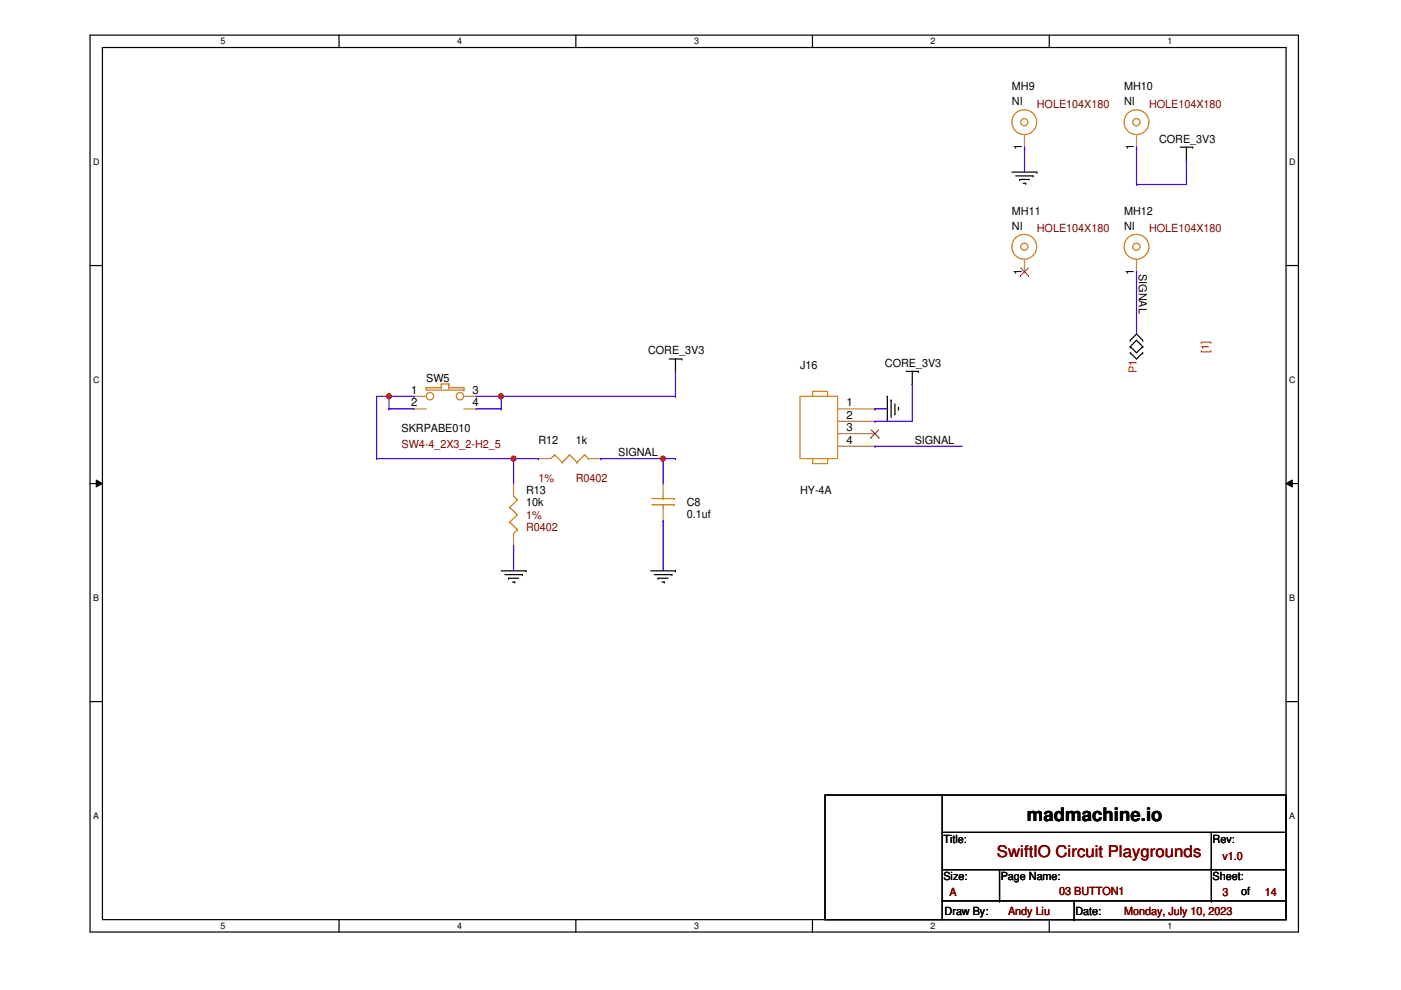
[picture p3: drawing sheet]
<svg xmlns="http://www.w3.org/2000/svg" width="297mm" height="210mm" viewBox="0 0 297 210" stroke-linecap="round" stroke-linejoin="round" font-family="sans-serif">
<path d="M19.1 7.5h256.2v190.1h-256.2zM21.7 10.1h251v184.9h-251z" fill="none" stroke="#000" stroke-width=".25"/>
<g fill="#fff">
<path d="M46.8 7.7h1v2.1h-1z"/>
<path d="M46.8 195.2h1v2.2h-1z"/>
</g>
<path d="M71.9 7.5v2.6M71.9 195v2.6" fill="none" stroke="#000" stroke-width=".25"/>
<g fill="#fff">
<path d="M96.9 7.7h1.1v2.1h-1.1z"/>
<path d="M96.9 195.2h1.1v2.2h-1.1z"/>
</g>
<path d="M122.1 7.5v2.6M122.1 195v2.6" fill="none" stroke="#000" stroke-width=".25"/>
<g fill="#fff">
<path d="M147.2 7.7h1v2.1h-1z"/>
<path d="M147.2 195.2h1v2.2h-1z"/>
</g>
<path d="M172.3 7.5v2.6M172.3 195v2.6" fill="none" stroke="#000" stroke-width=".25"/>
<g fill="#fff">
<path d="M197.3 7.7h1v2.1h-1z"/>
<path d="M197.3 195.2h1v2.2h-1z"/>
</g>
<path d="M222.5 7.5v2.6M222.5 195v2.6" fill="none" stroke="#000" stroke-width=".25"/>
<g fill="#fff">
<path d="M247.5 7.7h1v2.1h-1z"/>
<path d="M247.5 195.2h1v2.2h-1z"/>
<path d="M19.8 33.2h1.3v2.1h-1.3z"/>
<path d="M273.3 33.2h1.4v2.1h-1.4z"/>
<path d="M19.8 79.4h1.3v2.1h-1.3z"/>
<path d="M273.3 79.4h1.4v2.1h-1.4z"/>
</g>
<path d="M19.1 56.3h2.6M272.7 56.3h2.6" fill="none" stroke="#000" stroke-width=".25"/>
<g fill="#fff">
<path d="M19.8 125.6h1.2v2.2h-1.2z"/>
<path d="M273.3 125.6h1.3v2.2h-1.3z"/>
</g>
<path d="M19.1 102.5h2.6M272.7 102.5h2.6" fill="none" stroke="#000" stroke-width=".25"/>
<path d="M20.4 101.8l1.3 .7-1.3 .8zM272.7 102.5l1.3-.7v1.5z" fill="#000"/>
<path d="M20.4 101.8l1.3 .7-1.3 .8zM272.7 102.5l1.3-.7v1.5z" fill="none" stroke="#000" stroke-width=".21"/>
<g fill="#fff">
<path d="M19.8 171.9h1.2v2.1h-1.2z"/>
<path d="M273.3 171.9h1.3v2.1h-1.3z"/>
</g>
<g fill="none" stroke="#000" stroke-width=".25">
<path d="M214.5 36.5h5.3M215.3 37.3h3.7M216.2 38.1h.1M216.2 38.1h2.1M216.9 38.9h.6M217.5 38.9h.1M219 37.3h.1M219.8 36.5h.1M250.2 31.2h2.7M251.5 33.9h.1M251.5 31.2v2.7M252.9 31.2h.1"/>
<path d="M141.9 76.1h2.7M143.2 78.7h.1M143.2 76.1v2.6M144.6 76.1h.1M192.1 78.7h2.6M193.4 78.7v2.7M194.7 78.7h.1M239.6 72.1h.1M239.6 73.5h.1M239.6 74.8h.1M239.6 72.1l1.4-1.3 1.3 1.3M239.6 73.5l1.4-1.4 1.3 1.4"/>
<path d="M239.6 74.8l1.4 1.3 1.3-1.3M239.6 73.5l1.4 1.3 1.3-1.3M242.3 72.1h.1M242.3 73.5h.1M242.3 74.8h.1M188.1 84h.1M188.1 84v5.3M188.9 84.8h.1M188.9 84.8v3.7M189.7 87.8h.1M189.7 85.6v2.2M190.5 86.4h.1"/>
<path d="M190.5 86.4v.6M193.4 81.4h.1M106.3 121h5.2M107.1 121.8h3.6M107.8 122.6h.1M107.8 122.6h2.1M108.6 123.4h.5M109.1 123.4h.1M110.7 121.8h.1M111.5 121h.1M138 121h5.2M138.7 121.8h3.8"/>
<path d="M139.5 122.6h.1M139.5 122.6h2.1M140.3 123.4h.5M140.8 123.4h.1M142.5 121.8h.1M143.2 121h.1M19.1 148.8h2.6M272.7 148.8h2.6M174.9 168.6h97.8v26.4h-97.8zM199.8 168.6h.1M199.8 168.6v26.4M199.8 176.5h72.9"/>
<path d="M256.8 176.5v14.5M272.7 176.5h.1M199.8 191h.1M199.8 191h72.9M199.8 184.4h72.9M211.9 191h.1M211.9 184.4v6.6M227.8 195h.1M227.8 191v4M256.8 184.4h.1M256.8 191h.1M272.7 184.4h.1"/>
</g>
<g fill="none" stroke="#cc8006" stroke-width=".25">
<path d="M90.4 82.2h.1M90.4 82.2v.5h7.9M90.4 82.2h3.2M93.6 81.4h.1M93.6 82.2h.1M93.6 81.4h1.6M93.6 81.4v.8M95.2 82.2h.1M95.2 81.4h.1M95.2 82.2h3.1M95.2 81.4v.8M98.3 82.7h.1"/>
<path d="M98.3 82.2h.1M98.3 82.2v.5M117.6 96.4h.1M117.6 96.4l-.8 .8M117.6 96.4l1.6 1.6M119.2 98h.1M120.8 96.4h.1M120.8 96.4l-1.6 1.6M120.8 96.4l1.5 1.6M122.3 98h.1M124 96.4h.1M124 96.4l-1.7 1.6"/>
<path d="M124 96.4l.8 .8M124.8 97.2h.1M169.6 84h8v13.2h-8zM172.3 97.2v1.1h3.2v-1.1M172.3 84v-1h3.2v1M108.1 107.6h.1M108.1 110.7h.1M108.1 107.6l1.6 1.5M108.1 110.7l1.6 1.6M108.9 113.1h.1M108.9 105.2l.8 .8M109.7 106h.1"/>
<path d="M109.7 109.1h.1M109.7 112.3h.1M109.7 106l-1.6 1.6M109.7 109.1l-1.6 1.6M109.7 112.3l-.8 .8M138.2 107h4.8M138.2 105.7h4.8M140.6 105.7h.1M140.6 107h.1M140.6 105.2v.5M140.6 107v.8M143 107h.1"/>
<path d="M143 105.7h.1"/>
<circle cx="217.2" cy="25.9" r="2.63"/>
<circle cx="217.2" cy="25.9" r=".76"/>
<circle cx="240.9" cy="25.9" r=".77"/>
<circle cx="241" cy="25.9" r="2.63"/>
<circle cx="217.2" cy="52.3" r="2.63"/>
<circle cx="217.2" cy="52.3" r=".76"/>
<circle cx="240.9" cy="52.3" r=".77"/>
<circle cx="241" cy="52.3" r="2.63"/>
<circle cx="91.2" cy="84" r=".78"/>
<circle cx="97.5" cy="84" r=".78"/>
</g>
<g fill="none" stroke="#a84" stroke-width=".25">
<path d="M217.2 31.2h.1M217.2 28.6v2.6M241 31.2h.1M241 28.6v2.6M217.2 57.6h.1M217.2 55v2.6M241 57.6h.1M241 55v2.6M87.8 84h.1M87.8 86.7h.1M87.8 84h2.6M87.8 86.7h2.6"/>
<path d="M98.3 84h2.7M98.3 86.7h2.7M101 84h.1M101 86.7h.1M114.2 97.2h.1M114.2 97.2h2.6M124.8 97.2h2.6M127.4 97.2h.1M177.6 86.7h7.9M177.6 89.3h7.9M177.6 91.9h7.9M177.6 94.6h7.9"/>
<path d="M185.5 86.7h.1M185.5 89.3h.1M185.5 91.9h.1M185.5 94.6h.1M108.9 102.5h.1M108.9 115.7h.1M108.9 102.5v2.7M108.9 113.1v2.6M140.6 102.5h.1M140.6 110.4h.1M140.6 102.5v2.7M140.6 107.8v2.6"/>
</g>
<path d="M216.4 58.5h.1M216.4 56.8l1.7 1.7M218 56.8l-1.6 1.7M218.1 58.5h.1M184.7 92.8h.1M184.7 91.1l1.7 1.7M186.3 91.1l-1.6 1.7M186.4 92.8h.1" fill="none" stroke="#804000" stroke-width=".21"/>
<path d="M79.8 97.2h.1M79.8 84v13.2M79.8 97.2h29.1M101 84h5.3M106.3 84h.1M108.9 97.2h.1" fill="none" stroke="#4200ff" stroke-width=".25"/>
<circle cx="108.9" cy="97.2" r=".51" fill="#f00"/>
<circle cx="108.9" cy="97.2" r=".51" fill="none" stroke="#f00" stroke-width=".25"/>
<g fill="none" stroke="#4200ff" stroke-width=".25">
<path d="M217.2 31.2h.1M217.2 31.2v5.3M241 31.2h.1M241 39.1h.1M241 31.2v7.9M251.5 33.9h.1M251.5 33.9v5.2h-10.5M241 57.6h.1M241 57.6v13.2M143.2 78.7h.1M143.2 78.7v5.3M108.9 97.2h.1"/>
<path d="M108.9 97.2v5.3M108.9 97.2h5.3M114.2 97.2h.1M127.4 97.2h.1M127.4 97.2h15.8M140.6 97.2h.1M140.6 97.2v5.3M143.2 97.2h.1M185.5 86.7h.1M185.5 89.3h.1M185.5 94.6h.1M185.5 86.7h2.6"/>
<path d="M185.5 94.6h18.5M193.4 81.4h.1M193.4 81.4v7.9h-7.9M108.9 115.7h.1M108.9 115.7v5.3M140.6 110.4h.1M140.6 110.4v10.6"/>
</g>
<circle cx="140.6" cy="97.2" r=".5" fill="#f00"/>
<circle cx="140.6" cy="97.2" r=".5" fill="none" stroke="#f00" stroke-width=".25"/>
<path d="M101 86.7h5.3M106.3 86.7h.1M106.3 84h.1M106.3 84v2.7M106.3 84h36.9M143.2 84h.1" fill="none" stroke="#4200ff" stroke-width=".25"/>
<circle cx="106.2" cy="84" r=".51" fill="#f00"/>
<circle cx="106.2" cy="84" r=".51" fill="none" stroke="#f00" stroke-width=".25"/>
<path d="M79.8 84h8M82.5 84h.1M82.5 86.7h.1M82.5 86.7h5.3M82.5 84v2.7M87.8 84h.1" fill="none" stroke="#4200ff" stroke-width=".25"/>
<circle cx="82.5" cy="84" r=".51" fill="#f00"/>
<circle cx="82.5" cy="84" r=".51" fill="none" stroke="#f00" stroke-width=".25"/>
<circle cx="108.9" cy="97.2" r=".51" fill="#f00"/>
<circle cx="108.9" cy="97.2" r=".51" fill="none" stroke="#f00" stroke-width=".25"/>
<circle cx="140.6" cy="97.2" r=".5" fill="#f00"/>
<circle cx="140.6" cy="97.2" r=".5" fill="none" stroke="#f00" stroke-width=".25"/>
<circle cx="106.2" cy="84" r=".51" fill="#f00"/>
<circle cx="106.2" cy="84" r=".51" fill="none" stroke="#f00" stroke-width=".25"/>
<circle cx="82.5" cy="84" r=".51" fill="#f00"/>
<circle cx="82.5" cy="84" r=".51" fill="none" stroke="#f00" stroke-width=".25"/>
<text font-size="3.9" x="217.7" y="174.1">madmachine.io</text>
<text font-size="3.4" fill="#800000" x="211.4" y="181.7">SwiftIO Circuit Playgrounds</text>
<g font-size="2.4">
<text x="214.5" y="19.1">MH9</text>
<text x="214.5" y="22.3">NI</text>
<text x="238.3" y="19.1">MH10</text>
<text x="238.3" y="22.3">NI</text>
<text x="216.7" y="31.8" transform="rotate(-90 216.7 31.8)">1</text>
<text x="240.4" y="31.8" transform="rotate(-90 240.4 31.8)">1</text>
<text x="245.7" y="30.2">CORE_3V3</text>
<text x="214.5" y="45.6">MH11</text>
<text x="238.3" y="45.6">MH12</text>
<text x="214.5" y="48.7">NI</text>
<text x="238.3" y="48.7">NI</text>
<text x="216.7" y="58.2" transform="rotate(-90 216.7 58.2)">1</text>
<text x="240.4" y="58.2" transform="rotate(-90 240.4 58.2)">1</text>
<text x="241.5" y="58.1" transform="rotate(90 241.5 58.1)">SIGNAL</text>
<text x="137.4" y="75.1">CORE_3V3</text>
<text x="187.6" y="77.8">CORE_3V3</text>
<text x="87.2" y="83.5">1</text>
<text x="90.4" y="80.9">SW5</text>
<text x="100.2" y="83.5">3</text>
<text x="169.6" y="78.3">J16</text>
<text x="87.2" y="86.1">2</text>
<text x="100.2" y="86.1">4</text>
<text x="179.5" y="86.1">1</text>
<text x="179.5" y="88.8">2</text>
<text x="85.1" y="91.5">SKRPABE010</text>
<text x="114.2" y="94.1">R12</text>
<text x="122.1" y="94.1">1k</text>
<text x="179.5" y="91.4">3</text>
<text x="179.5" y="94.1">4</text>
<text x="193.9" y="94.1">SIGNAL</text>
<text x="131.1" y="96.7">SIGNAL</text>
<text x="111.5" y="104.7">R13</text>
<text x="111.5" y="107.4">10k</text>
<text x="145.6" y="107.4">C8</text>
<text x="169.6" y="104.7">HY-4A</text>
<text x="145.6" y="109.8">0.1uf</text>
<text x="200" y="178.7">Title:</text>
<text x="257.1" y="178.7">Rev:</text>
<text x="200" y="186.6">Size:</text>
<text x="212.2" y="186.6">Page Name:</text>
<text x="257.1" y="186.6">Sheet:</text>
<text x="263.1" y="189.8">of</text>
<text x="200.3" y="194">Draw By:</text>
<text x="228" y="194">Date:</text>
</g>
<g font-size="2.4" fill="#800000">
<text x="219.8" y="22.9">HOLE104X180</text>
<text x="243.6" y="22.9">HOLE104X180</text>
<text x="219.8" y="49.3">HOLE104X180</text>
<text x="243.6" y="49.3">HOLE104X180</text>
<text x="85.1" y="95">SW4-4_2X3_2-H2_5</text>
<text x="114.2" y="102.1">1%</text>
<text x="122.1" y="102.1">R0402</text>
<text x="111.5" y="110">1%</text>
<text x="111.5" y="112.6">R0402</text>
<text x="259.2" y="182.4">v1.0</text>
<text x="201.3" y="190.1">A</text>
<text x="224.6" y="189.8">03 BUTTON1</text>
<text x="259.2" y="190.1">3</text>
<text x="268.2" y="190.1">14</text>
<text x="213.7" y="194">Andy Liu</text>
<text x="238.3" y="194">Monday, July 10, 2023</text>
</g>
<g font-size="2.4" fill="#f00">
<text x="256.4" y="74.8" transform="rotate(-90 256.4 74.8)">[1]</text>
<text x="241" y="79" transform="rotate(-90 241 79)">P1</text>
</g>
<g font-size="1.9">
<text x="46.8" y="9.4">5</text>
<text x="96.9" y="9.4">4</text>
<text x="147.2" y="9.4">3</text>
<text x="197.3" y="9.4">2</text>
<text x="247.5" y="9.4">1</text>
<text x="19.8" y="34.9">D</text>
<text x="273.3" y="34.9">D</text>
<text x="19.8" y="81.1">C</text>
<text x="273.3" y="81.1">C</text>
<text x="19.8" y="127.3">B</text>
<text x="273.3" y="127.3">B</text>
<text x="19.8" y="173.6">A</text>
<text x="273.3" y="173.6">A</text>
<text x="46.8" y="196.9">5</text>
<text x="96.9" y="196.9">4</text>
<text x="147.2" y="196.9">3</text>
<text x="197.3" y="196.9">2</text>
<text x="247.5" y="196.9">1</text>
</g>
</svg>
